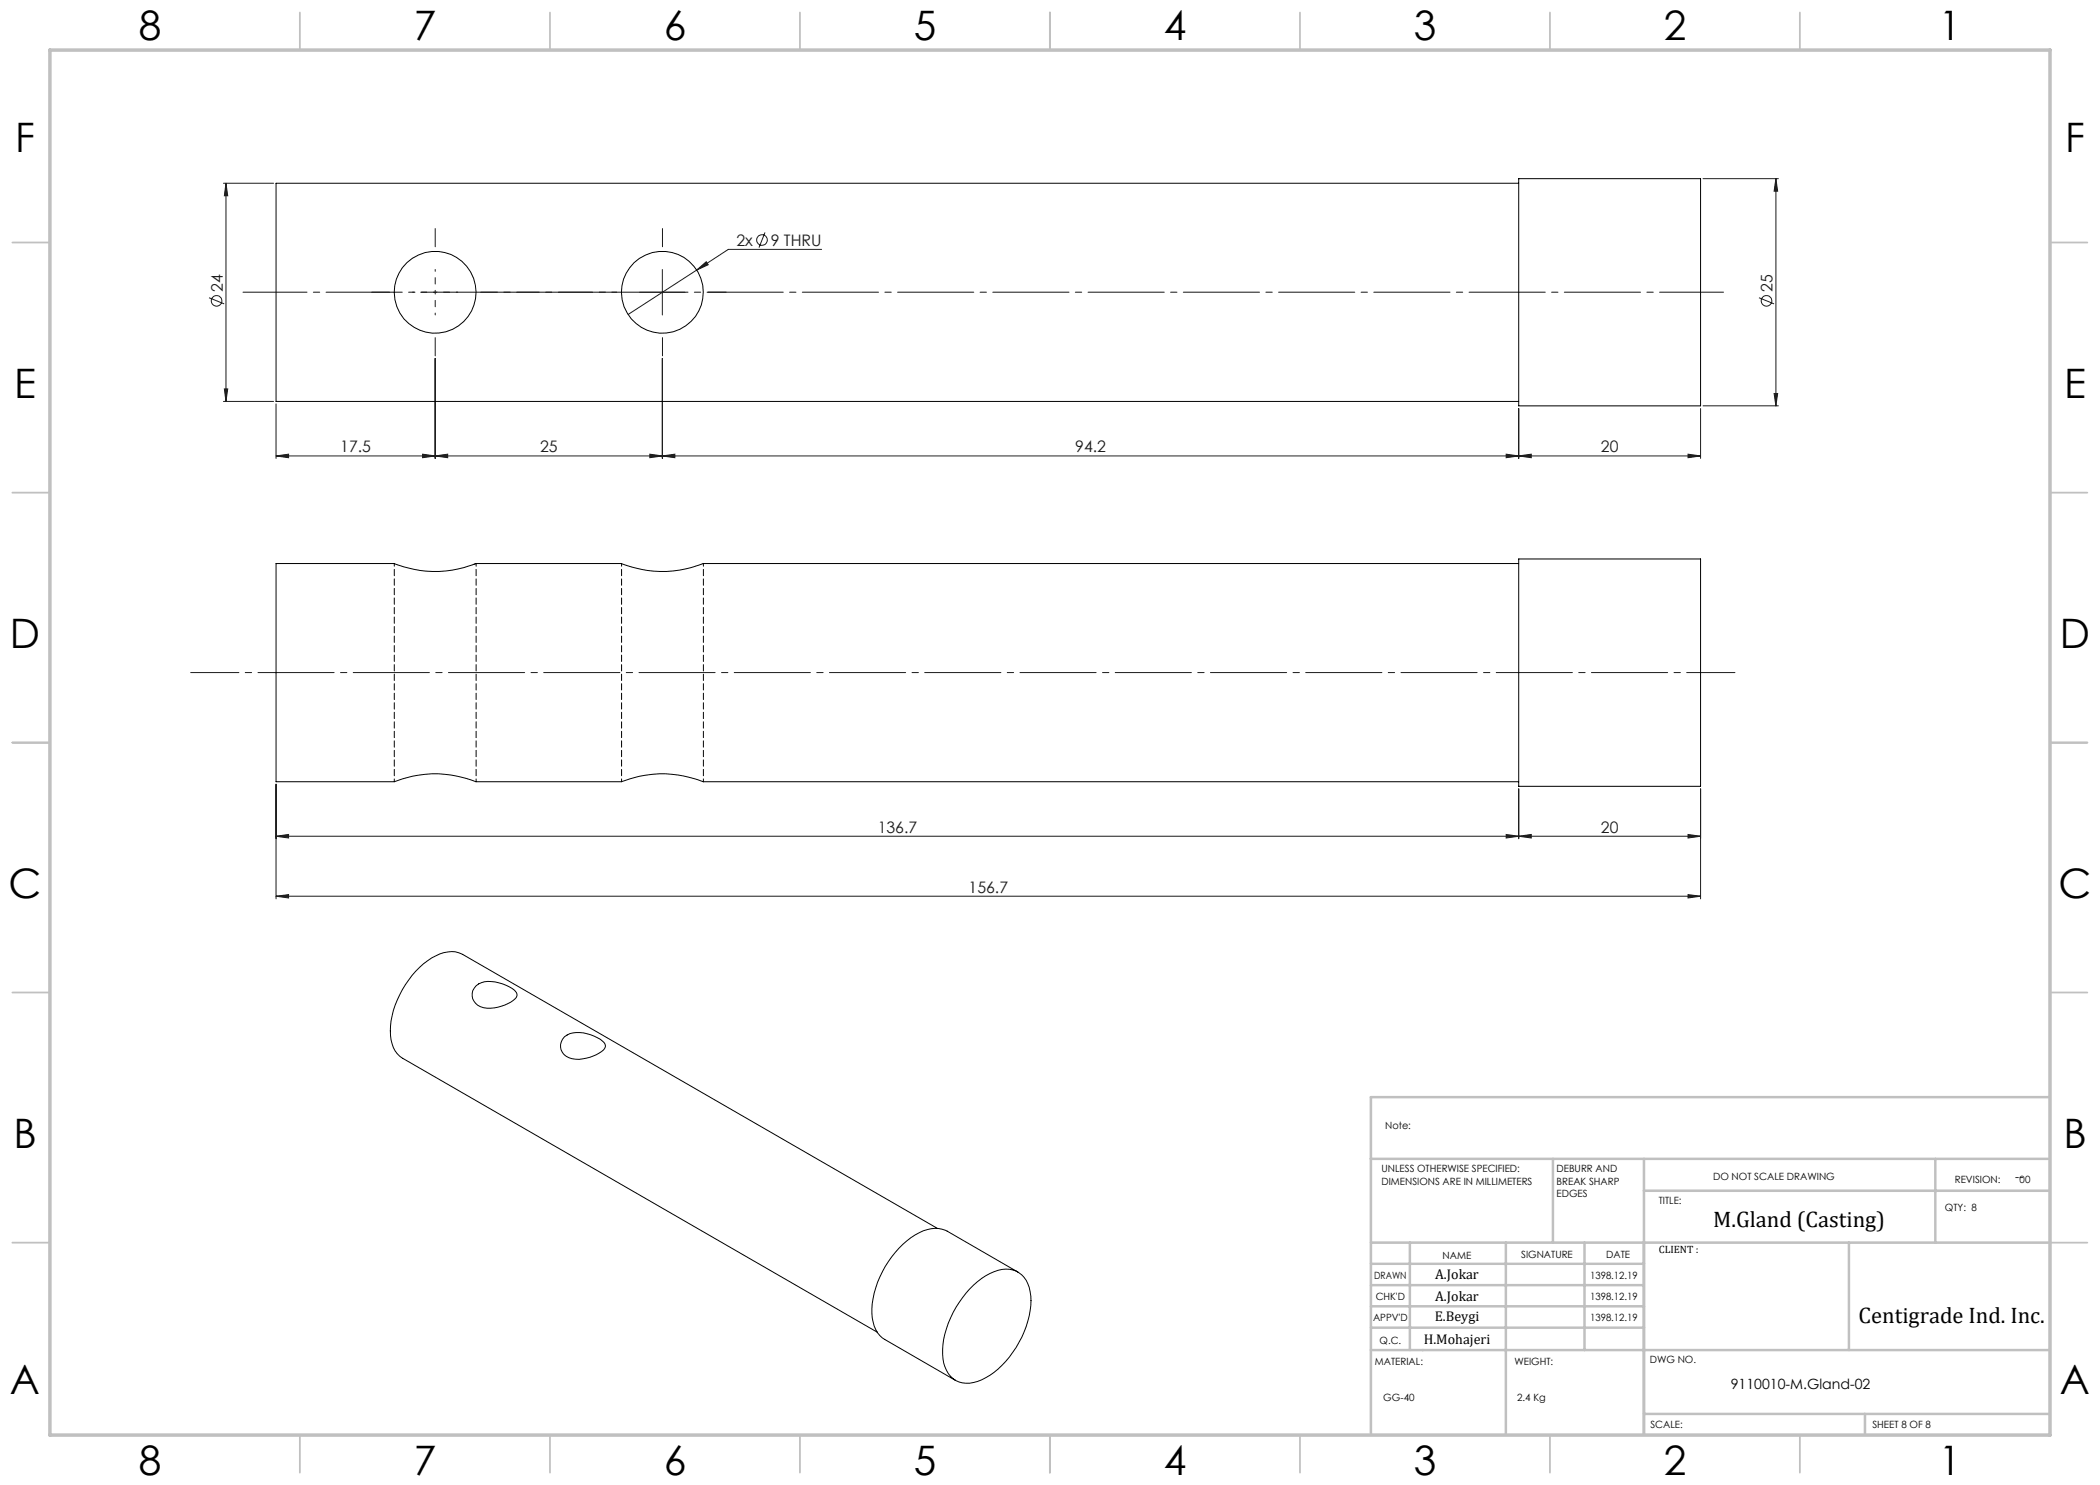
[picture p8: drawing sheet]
<svg xmlns="http://www.w3.org/2000/svg" width="420mm" height="297mm" viewBox="0 0 420 297" stroke-linecap="round" stroke-linejoin="round" font-family="sans-serif">
<g fill="none" stroke="#191924" stroke-width=".2">
<path d="M44.7 36.7h10M45.2 36.7l.3 2.5h-.6zM45.2 36.7v43.6M340.6 35.7h15.1M355.2 35.7l.3 2.5h-.7zM355.2 35.7v45.5M41.8 59.5l3 1.3M127.9 58.5h9.1M132.5 53.9v9.1M139.3 54l2-1.7 .3 .6zM139.3 54l-13.7 8.9M153 46.5l-1.2 3"/>
<path d="M164.3 49.9h-18.6l-6.4 4.1M351.8 59.5l3 1.3M44.9 77.8h.6l-.3 2.5zM87 71.7v20M132.5 71.7v20M354.8 78.7h.7l-.3 2.5zM44.7 80.3h10M55.2 91.2l2.5-.4v.7zM55.2 80.8v10.9M55.2 91.2h284.9M84.5 90.8l2.5 .4-2.5 .3zM87 91.2l2.5-.4v.7z"/>
<path d="M130 90.8l2.5 .4-2.5 .3zM132.5 91.2l2.5-.4v.7zM301.2 90.8l2.5 .4-2.5 .3zM303.7 91.2l2.5-.4v.7zM303.7 81.7v10M337.6 90.8l2.5 .4-2.5 .3zM340.1 81.7v10M340.6 81.2h15.1M55.2 156.8v23M303.7 157.8v9.9M340.1 157.8v22M55.2 179.2l2.5-.3v.7z"/>
<path d="M55.2 167.2l2.5-.3v.7zM55.2 179.2h284.9M301.2 166.9l2.5 .3-2.5 .4zM303.7 167.2l2.5-.3v.7zM337.6 166.9l2.5 .3-2.5 .4zM337.6 178.9l2.5 .3-2.5 .4zM340.1 167.2h-284.9"/>
<circle cx="152.4" cy="48" r="1.06"/>
<circle cx="43.3" cy="60.2" r="1.06"/>
<circle cx="353.3" cy="60.2" r="1.06"/>
</g>
<path d="M48.6 58.4h296.1" fill="none" stroke="#191924" stroke-width=".2" stroke-dasharray="15.2 1.3 1.3 1.3" stroke-dashoffset="2.4"/>
<path d="M78 58.4h-3.7M87 49.3v-3.6M132.5 49.3v-3.6M141.6 58.4h3.6M87 67.5v3.7M132.5 67.5v3.7" fill="none" stroke="#191924" stroke-width=".2" stroke-dasharray="15.2 1.3 1.3 1.3"/>
<path d="M87 58.4h4.6M87 58.4v-4.5M87 58.4h-4.5M87 58.4v4.6" fill="none" stroke="#191924" stroke-width=".2" stroke-dasharray="15.2 1.3 1.3 1.3" stroke-dashoffset="14.9"/>
<path d="M96.1 58.4h27.3" fill="none" stroke="#191924" stroke-width=".2" stroke-dasharray="15.2 1.3 1.3 1.3" stroke-dashoffset="3.5"/>
<path d="M38.1 134.5h308.9" fill="none" stroke="#191924" stroke-width=".2" stroke-dasharray="15.2 1.3 1.3 1.3" stroke-dashoffset="5.6"/>
<g fill="none" stroke="#c0c0c0" stroke-width=".35">
<path d="M60 2.5v7.5M110 2.5v7.5M160 2.5v7.5M210 2.5v7.5M260 2.5v7.5M310 2.5v7.5M360 2.5v7.5M2.5 48.5h7.5M410 48.5h7.5M2.5 98.5h7.5M410 98.5h7.5M2.5 148.5h7.5"/>
<path d="M410 148.5h7.5M2.5 198.5h7.5M410 198.5h7.5M2.5 248.5h7.5M410 248.5h7.5M60 287v7.5M110 287v7.5M160 287v7.5M210 287v7.5M260 287v7.5M310 287v7.5M360 287v7.5"/>
</g>
<g fill="none" stroke="#c0c0c0" stroke-width=".5">
<path d="M410 219.4h-135.8v67.4M274.2 231.8h135.8M310.6 231.8v16.7M328.8 231.8v55.2M328.8 238.2h81.2M387.1 231.8v16.7M274.2 248.5h135.8M274.2 257h54.6M274.2 252.8h54.6M282 248.5v21.5M301.2 248.5v38.3M316.9 248.5v21.5"/>
<path d="M369.8 248.5v21.5M274.2 265.5h54.6M274.2 261.3h54.6M274.2 270h135.8M328.8 282.8h81.2M373 282.8v4.2"/>
</g>
<path d="M10 10h400v277h-400z" fill="none" stroke="#c0c0c0" stroke-width=".7"/>
<g fill="#191924">
<path d="M139.3 54l2-1.7 .3 .6z"/>
<path d="M55.2 179.2l2.5-.3v.7zM337.6 178.9l2.5 .3-2.5 .4zM55.2 167.2l2.5-.3v.7zM301.2 166.9l2.5 .3-2.5 .4z"/>
<path d="M355.2 35.7l.3 2.5h-.7zM354.8 78.7h.7l-.3 2.5zM45.2 36.7l.3 2.5h-.6zM44.9 77.8h.6l-.3 2.5z"/>
<path d="M55.2 91.2l2.5-.4v.7zM84.5 90.8l2.5 .4-2.5 .3zM87 91.2l2.5-.4v.7zM130 90.8l2.5 .4-2.5 .3zM132.5 91.2l2.5-.4v.7zM301.2 90.8l2.5 .4-2.5 .3zM303.7 91.2l2.5-.4v.7zM337.6 90.8l2.5 .4-2.5 .3z"/>
<path d="M303.7 167.2l2.5-.3v.7zM337.6 166.9l2.5 .3-2.5 .4z"/>
</g>
<g fill="none" stroke="#000" stroke-width=".2">
<path d="M303.7 35.7h36.4v45.5h-36.4zM303.7 36.7h-248.5v43.6h248.5M303.7 111.8h36.4v45.5h-36.4zM303.7 112.7h-163a21.7 21.7 0 0 1-16.4 0h-29.1a21.7 21.7 0 0 1-16.4 0h-23.6v43.6h23.6a21.7 21.7 0 0 1 16.4 0h29.1a21.8 21.8 0 0 1 16.4 0h163M95.2 197.2a5.3 5.3 0 0 1 5.3-.4l2.3 1.1a1.19 1.19 0 0 1 .6 1.2 1.19 1.19 0 0 1-.8 1 7.7 7.7 0 0 1-6.5 1.2 2.48 2.48 0 0 1-.9-4.1zM112.9 207.4a5.5 5.5 0 0 1 5.3-.4l1.9 .9a1.8 1.8 0 0 1 1 1.5 4.5 4.5 0 0 1-3.1 2.1 5.2 5.2 0 0 1-5.2-.6 2.48 2.48 0 0 1 .1-3.5zM187.5 245.7l-95-54.8a5.5 5.5 0 0 0-5.3 .3 18.1 18.1 0 0 0-8.5 10.9 10.9 10.9 0 0 0 .3 8.1l1.5 1.4 95 54.8M194.7 257a10 10 0 0 1 7.2-3.1 4.8 4.8 0 0 1 4.1 4.4 16.5 16.5 0 0 1-2.8 11.2 15.2 15.2 0 0 1-8.5 7 4.7 4.7 0 0 1-6-3.9 17 17 0 0 1 3.8-13zM203.6 254.4l-14.2-8.2a6.2 6.2 0 0 0-6.4 .8 19.3 19.3 0 0 0-8.6 15.6 6 6 0 0 0 2.6 5.3l14.1 8.2"/>
<circle cx="87" cy="58.4" r="8.2"/>
<circle cx="132.5" cy="58.4" r="8.2"/>
</g>
<path d="M94.8 112.9l.4-.2" fill="none" stroke="#000" stroke-width=".2" stroke-dasharray="1.3 .6"/>
<path d="M78.9 112.7v43.6M124.3 112.7v43.6M95.2 156.3v-43.6M140.7 156.3v-43.6" fill="none" stroke="#000" stroke-width=".2" stroke-dasharray="1.3 .6" stroke-dashoffset=".7"/>
<g font-size="8.1">
<text x="27.8" y="8">8</text>
<text x="82.8" y="8">7</text>
<text x="132.8" y="8">6</text>
<text x="182.8" y="8">5</text>
<text x="232.8" y="8">4</text>
<text x="282.8" y="8">3</text>
<text x="332.8" y="8">2</text>
<text x="387.8" y="8">1</text>
<text x="3" y="30.4">F</text>
<text x="413" y="30.4">F</text>
<text x="2.8" y="79.6">E</text>
<text x="412.8" y="79.6">E</text>
<text x="2" y="129.6">D</text>
<text x="412" y="129.6">D</text>
<text x="1.7" y="179.6">C</text>
<text x="411.7" y="179.6">C</text>
<text x="2.7" y="229.6">B</text>
<text x="412.7" y="229.6">B</text>
<text x="2" y="278.9">A</text>
<text x="412" y="278.9">A</text>
<text x="27.8" y="295">8</text>
<text x="82.8" y="295">7</text>
<text x="132.8" y="295">6</text>
<text x="182.8" y="295">5</text>
<text x="232.8" y="295">4</text>
<text x="282.8" y="295">3</text>
<text x="332.8" y="295">2</text>
<text x="387.8" y="295">1</text>
</g>
<g font-size="4.5">
<text x="342.6" y="245.3">M.Gland (Casting)</text>
<text x="371.7" y="264.6">Centigrade Ind. Inc.</text>
</g>
<g font-size="3.2" fill="#191924">
<text x="147.3" y="49.2">2x</text>
<text x="154.2" y="49.2">9 THRU</text>
<text x="44.5" y="58.4" transform="rotate(-90 44.5 58.4)">24</text>
<text x="354.5" y="58.4" transform="rotate(-90 354.5 58.4)">25</text>
<text x="68.1" y="90.5">17.5</text>
<text x="108" y="90.5">25</text>
<text x="215.1" y="90.5">94.2</text>
<text x="320.2" y="90.5">20</text>
<text x="175.5" y="166.6">136.7</text>
<text x="320.2" y="166.6">20</text>
<text x="193.7" y="178.6">156.7</text>
</g>
<g font-size="2.8">
<text x="287" y="255.9">A.Jokar</text>
<text x="287" y="260.1">A.Jokar</text>
<text x="284.7" y="268.7">H.Mohajeri</text>
<text x="286.9" y="264.2">E.Beygi</text>
<text x="346.2" y="277.7">9110010-M.Gland-02</text>
</g>
<text font-size="2.5" x="403" y="236.1">--</text>
<text font-size="2.1" x="331.8" y="250.7">CLIENT :</text>
<g font-size="2">
<text x="277" y="225.8">Note:</text>
<text x="276.3" y="234.5">UNLESS OTHERWISE SPECIFIED:</text>
<text x="276.3" y="237">DIMENSIONS ARE IN MILLIMETERS</text>
<text x="311.3" y="234.5">DEBURR AND</text>
<text x="311.3" y="237">BREAK SHARP</text>
<text x="311.3" y="239.5">EDGES</text>
<text x="342.6" y="236">DO NOT SCALE DRAWING</text>
<text x="391" y="236.6">REVISION:</text>
<text x="403.9" y="236.6">00</text>
<text x="331.8" y="240.8">TITLE:</text>
<text x="389" y="242.2">QTY: 8</text>
<text x="288.5" y="251.7">NAME</text>
<text x="304.2" y="251.7">SIGNATURE</text>
<text x="321.2" y="251.7">DATE</text>
<text x="274.8" y="255.9">DRAWN</text>
<text x="318" y="255.9">1398.12.19</text>
<text x="275.1" y="260.1">CHK'D</text>
<text x="318" y="260.1">1398.12.19</text>
<text x="274.6" y="264.2">APPV'D</text>
<text x="275.9" y="268.7">Q.C.</text>
<text x="318" y="264.2">1398.12.19</text>
<text x="275" y="273">MATERIAL:</text>
<text x="302.9" y="273">WEIGHT:</text>
<text x="330" y="272.5">DWG NO.</text>
<text x="276.7" y="280.2">GG-40</text>
<text x="303.4" y="280.2">2.4 Kg</text>
<text x="330.1" y="285.6">SCALE:</text>
<text x="374.5" y="285.6">SHEET 8 OF 8</text>
</g>
</svg>
